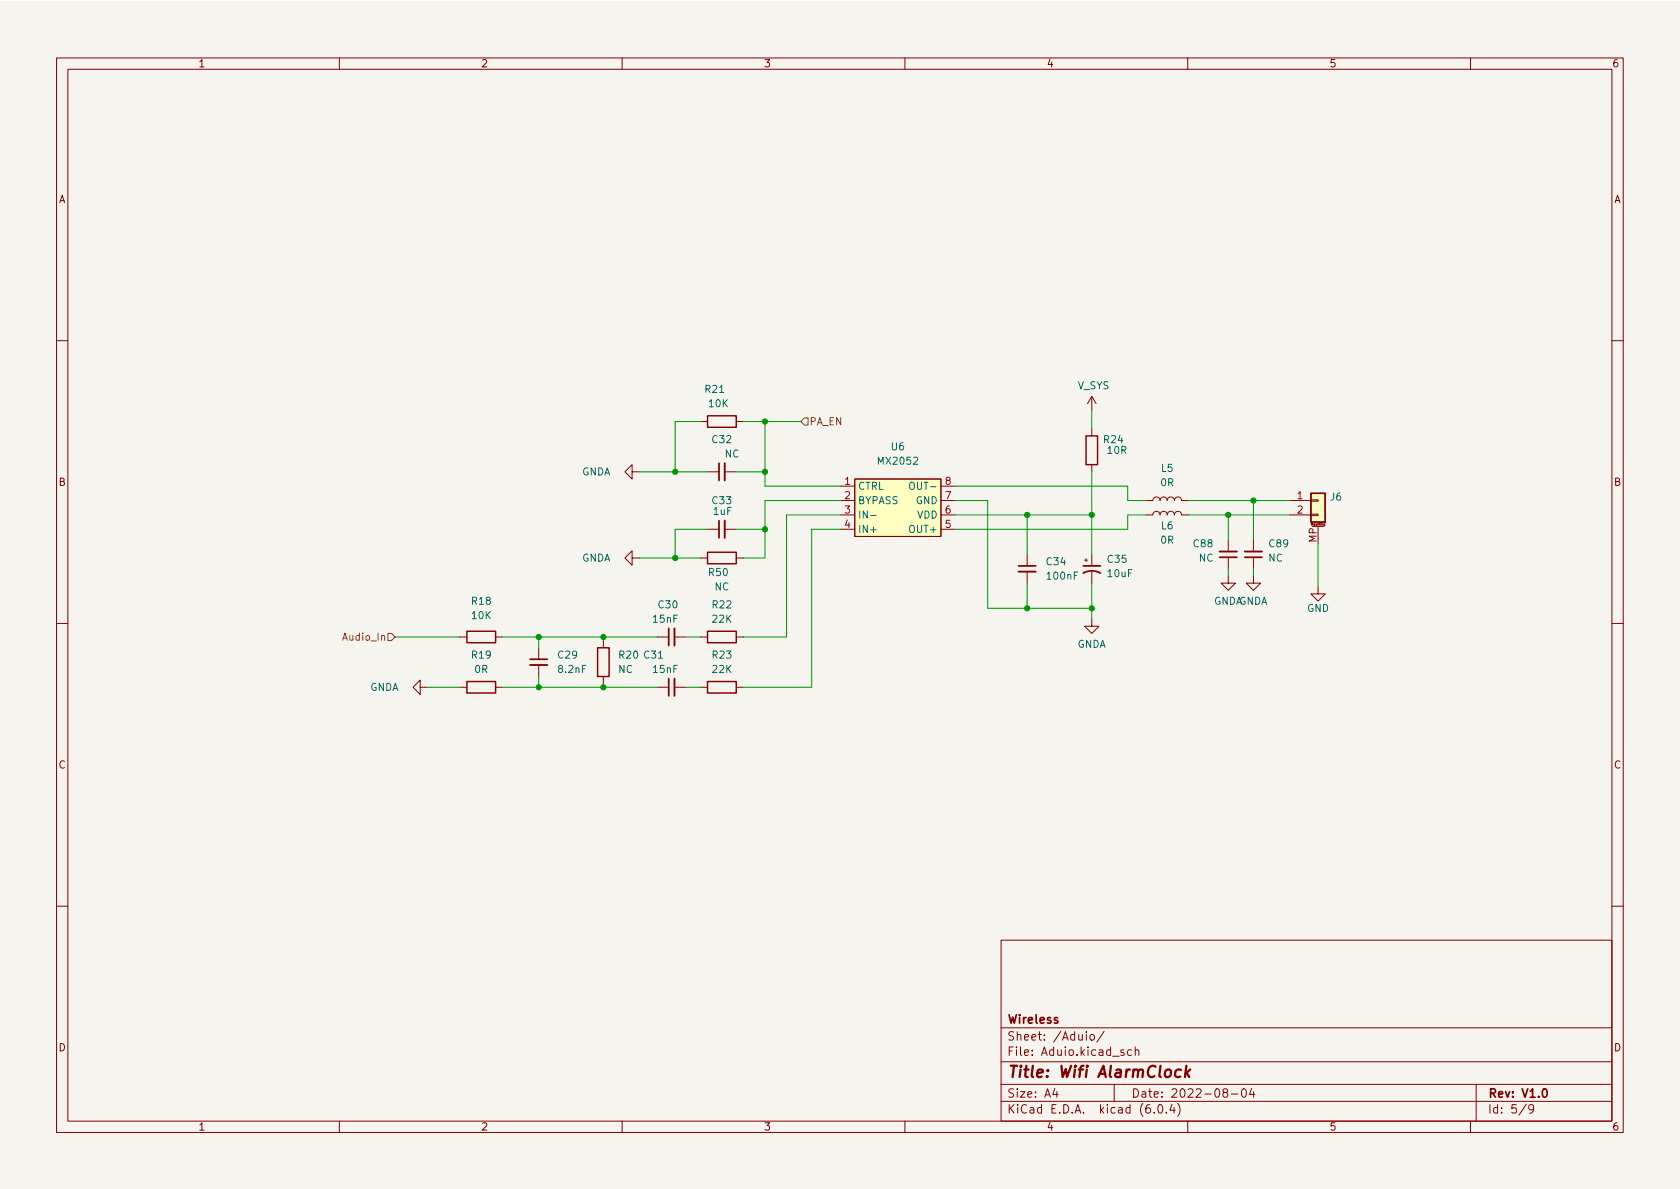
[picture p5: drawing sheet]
<svg xmlns="http://www.w3.org/2000/svg" width="297mm" height="210mm" viewBox="0 0 297 210" stroke-linecap="round" stroke-linejoin="round" font-family="sans-serif">
<path d="M0 .2h297v210.1h-297z" fill="#f5f4ef" stroke="#f5f4ef" stroke-width=".18"/>
<g fill="none" stroke="#840000" stroke-width=".18">
<path d="M10 10.2h277v190.1h-277zM12 12.2h273v186.1h-273zM60 10.2v2M110 10.2v2M160 10.2v2M210 10.2v2M260 10.2v2M10 60.2h2M123.8 74.5h1.3M130.2 74.5h1.2M193 70.1l-.7 1.3M193 70.1v2.5"/>
<path d="M193 75.8v1.3M193 70.1l.8 1.3M285 60.2h2M111.8 83.4v1.3l-1.3-1.3 1.3-1.2v1.2h1.2M111.8 98.7v1.2l-1.3-1.2 1.3-1.3v1.3h1.2M123.8 98.7h1.3M125.1 93.6h2M125.1 83.4h2M128.1 93.6h2.1M128.1 83.4h2.1M130.2 98.7h1.2M148.6 93.6h2.5"/>
<path d="M148.6 91.1h2.5M148.6 88.5h2.5M148.6 86h2.5M151.1 84.7h15.3v10.2h-15.3zM166.4 93.6h2.5M166.4 91.1h2.5M166.4 88.5h2.5M166.4 86h2.5M181.6 98v2.1M191.8 99.1h.5M192 98.8v.5M193 82.2v1.2"/>
<path d="M193 98v2.1M202.6 91.1h1.2a.64 .64 0 0 1 .7-.7 .64 .64 0 0 1 .6 .7 .64 .64 0 0 1 .6-.7 .64 .64 0 0 1 .7 .7 .64 .64 0 0 1 .6-.7 .64 .64 0 0 1 .6 .7 .64 .64 0 0 1 .7-.7 .64 .64 0 0 1 .6 .7h1.3M202.6 88.5h1.2a.64 .64 0 0 1 .7-.6 .64 .64 0 0 1 .6 .6 .64 .64 0 0 1 .6-.6 .64 .64 0 0 1 .7 .6 .64 .64 0 0 1 .6-.6 .64 .64 0 0 1 .6 .6 .64 .64 0 0 1 .7-.6 .64 .64 0 0 1 .6 .6h1.3M217.2 95.5v2M217.2 98.5v2.1M221.6 95.5v2M221.6 98.5v2.1M228 91.1h3.8M228 88.5h3.8M231.8 90.9h1.2v.3h-1.2zM231.8 88.4h1.2v.2h-1.2zM232 93.1h2.1"/>
<path d="M233 93.1v3M234.2 92.6v.3l-.1 .1M234.2 92.6l-.1 .1v.2h.1M10 110.2h2M81.3 112.6h1.2M87.6 112.6h1.3M95.2 114.5v2.1M95.2 117.6v2M106.7 113.3v1.2M106.7 119.6v1.3M116.2 112.6h2M119.3 112.6h2"/>
<path d="M123.8 112.6h1.3M130.2 112.6h1.2M181.6 101.1v2M193 109.5v1.2h-1.2l1.2 1.3 1.3-1.3h-1.3M193 101.1v2M217.2 101.8v1.3h-1.3l1.3 1.3 1.2-1.3h-1.2M221.6 101.8v1.3h-1.3l1.3 1.3 1.3-1.3h-1.3M233 103.8v1.2h1.3l-1.3 1.3-1.2-1.3h1.2M285 110.2h2M74.3 121.5v1.3l-1.3-1.3 1.3-1.2v1.2h1.3M81.3 121.5h1.2M87.6 121.5h1.3"/>
<path d="M116.2 121.5h2M119.3 121.5h2M123.8 121.5h1.3M130.2 121.5h1.2M10 160.2h2M177 166.3h108v32h-108zM285 160.2h2M60 198.3v2M110 198.3v2M160 198.3v2M177 194.8h108M177 191.8h108"/>
<path d="M177 187.8h108M177 181.8h108M186.5 192.5l-.4 1h1M186.9 193v1M192.1 182.4v.2M192.1 182.9v1M192.8 183.1l.2-.2 .4 .2 .1 .5-.1 .3h-.4l-.2-.1zM195.2 182.4l-1.3 1.9M197 191.8v3M198.7 185.7l-.3-.1-.3 .2 .1 .3 .5 .1v.4h-.6M200.1 185.7l-.5-.1-.2 .3v.4l.1 .3h.6M200.7 185.8l.2-.2 .4 .1 .1 .9"/>
<path d="M200.7 185.1v1.5M204.1 196.7v.1M204.9 195.4l.2-.1a.81 .81 0 0 1 .6 .7 .81 .81 0 0 1-.3 .8h-.2a.81 .81 0 0 1-.6-.6 .81 .81 0 0 1 .3-.8zM206.2 196.7v.1M207.2 195.3l-.3 1h.9M207.6 195.8v1M208.2 195.1a1.72 1.72 0 0 1 0 2.3M210 198.3v2M216.5 193.2l-.3-.3 .1-.2 .2-.2 .4 .1 .2 .2-.1 .2-.6 .2-.2 .3 .1 .4 .2 .1h.4l.2-.3-.1-.4-.2-.1M217.7 193.5h1.2M219.7 192.6l.2-.1a.81 .81 0 0 1 .5 .7 .81 .81 0 0 1-.3 .8h-.1a.81 .81 0 0 1-.6-.6 .81 .81 0 0 1 .3-.8zM221.3 192.5l-.4 1h1"/>
<path d="M221.6 193v1M260 198.3v2M261 191.8v6.5M269.9 195.3l-1.3 1.9M271.2 196l-.3 .3h-.3l-.3-.3 .1-.6 .5-.1 .2 .2a.99 .99 0 0 1-.4 1.3h-.3"/>
</g>
<path d="M127.1 81.9v3.1M127.1 92.1v3M215.6 98.5h3.1M220.1 98.5h3M93.7 116.6h3.1M118.2 111.1v3.1M180.1 100.1h3M191.5 100.1h3.1M191.5 101.3a3.2 3.2 0 0 1 3.1 0M118.2 120v3.1M272.9 192.6l.2-.1a.8 .8 0 0 1 .5 .8 .8 .8 0 0 1-.5 .7 1 1 0 0 1-.2-1.4z" fill="none" stroke="#840000" stroke-width=".3"/>
<path d="M208.8 189.2a.66 .66 0 0 0-1 .3v.6l.1 .3 .2 .1 .6-.1M209.8 188.5l-.3 2M209.8 189.7l.5 .8M210.4 189.1l-.8 .8" fill="none" stroke="#840000" stroke-width=".4"/>
<path d="M125.1 73.5h5.1v2.1h-5.1zM192 77.1h2.1v5.1h-2.1zM125.1 97.7h5.1v2h-5.1zM231.8 87.2h2.5v5.1h-2.5zM82.5 111.6h5.1v2.1h-5.1zM105.7 114.5h2v5.1h-2zM125.1 111.6h5.1v2.1h-5.1zM82.5 120.5h5.1v2h-5.1zM125.1 120.5h5.1v2h-5.1z" fill="none" stroke="#840000" stroke-width=".25"/>
<path d="M128.1 81.9v3.1M128.1 92.1v3M215.6 97.5h3.1M220.1 97.5h3M93.7 117.6h3.1M119.3 111.1v3.1M180.1 101.1h3M119.3 120v3.1" fill="none" stroke="#840000" stroke-width=".33"/>
<g fill="#ffffc2" stroke="#ffffc2" stroke-width=".18">
<path d="M231.8 87.2h2.5v5.1h-2.5z"/>
<path d="M151.1 84.7h15.3v10.2h-15.3z"/>
</g>
<path d="M154 91.1h.9M160.9 85.5l.2-.2a.43 .43 0 0 1 .6 .4v.4a.42 .42 0 0 1-.5 .5 .42 .42 0 0 1-.4-.5z" fill="none" stroke="#006464" stroke-width=".18"/>
<path d="M142.2 73.9h.7v1.3h-.7l-.6-.7zM68.6 112h.6l.6 .6-.6 .7h-.6z" fill="none" stroke="#725600" stroke-width=".18"/>
<g fill="none" stroke="#009600" stroke-width=".18">
<path d="M123.8 74.5h-4.4v8.9M131.4 74.5h10.2M135.3 74.5v11.5h13.3M193 72.6v3.2M113 98.7h10.8M113 83.4h12.1M125.1 93.6h-5.7v5.1M130.2 93.6h5.1M130.2 83.4h5.1M148.6 88.5h-13.3v10.2h-3.9M148.6 93.6h-5.1v27.9h-12.1M148.6 91.1h-9.5v21.5h-7.7"/>
<path d="M168.9 86h30.5v2.5h3.2M168.9 91.1h24.1M168.9 88.5h5.7v19.1h18.4M181.6 91.1v6.9M193 83.4v14.6M202.6 91.1h-3.2v2.5h-30.5M210.2 91.1h17.8M210.2 88.5h17.8M217.2 91.1v4.4M221.6 88.5v7M233 96.1v7.7M69.8 112.6h11.5"/>
<path d="M88.9 112.6h27.3M95.2 112.6v1.9M95.2 119.6v1.9M106.7 112.6v.7M121.3 112.6h2.5M181.6 103.1v4.5M193 103.1v6.4M217.2 100.6v1.2M221.6 100.6v1.2M75.6 121.5h5.7M88.9 121.5h27.3M106.7 120.9v.6"/>
<path d="M121.3 121.5h2.5"/>
</g>
<g fill="#009600" stroke="#009600" stroke-width=".18">
<circle cx="135.3" cy="83.4" r=".46"/>
<circle cx="119.4" cy="83.4" r=".46"/>
<circle cx="119.4" cy="98.7" r=".46"/>
<circle cx="193" cy="91.1" r=".46"/>
<circle cx="221.6" cy="88.5" r=".46"/>
<circle cx="217.2" cy="91.1" r=".46"/>
<circle cx="181.6" cy="91.1" r=".46"/>
<circle cx="181.6" cy="107.6" r=".46"/>
<circle cx="135.3" cy="93.6" r=".46"/>
<circle cx="135.3" cy="74.5" r=".46"/>
<circle cx="193" cy="107.6" r=".46"/>
<circle cx="95.2" cy="121.5" r=".46"/>
<circle cx="95.2" cy="112.6" r=".46"/>
<circle cx="106.7" cy="121.5" r=".46"/>
<circle cx="106.7" cy="112.6" r=".46"/>
</g>
<text font-size="2.8" fill="#840000" x="178" y="190.6">Title: Wifi AlarmClock</text>
<g font-size="2.1" fill="#840000">
<text x="178" y="184">Sheet: /Aduio/</text>
<text x="178" y="181">Wireless</text>
<text x="178" y="186.7">File: Aduio.kicad_sch</text>
<text x="178" y="196.9">KiCad E.D.A. kicad (6.0.4)</text>
<text x="178" y="194.1">Size: A4</text>
<text x="200" y="194.1">Date: 2022-08-04</text>
<text x="263" y="194.1">Rev: V1.0</text>
<text x="263" y="196.9">Id: 5/9</text>
</g>
<g font-size="1.8" fill="#840000">
<text x="35" y="11.9">1</text>
<text x="85" y="11.9">2</text>
<text x="135" y="11.9">3</text>
<text x="185" y="11.9">4</text>
<text x="235" y="11.9">5</text>
<text x="285" y="11.9">6</text>
<text x="10.3" y="35.9">A</text>
<text x="285.3" y="35.9">A</text>
<text x="10.3" y="85.9">B</text>
<text x="285.3" y="85.9">B</text>
<text x="10.3" y="135.9">C</text>
<text x="285.3" y="135.9">C</text>
<text x="10.3" y="185.9">D</text>
<text x="285.3" y="185.9">D</text>
<text x="35" y="199.9">1</text>
<text x="85" y="199.9">2</text>
<text x="135" y="199.9">3</text>
<text x="185" y="199.9">4</text>
<text x="235" y="199.9">5</text>
<text x="285" y="199.9">6</text>
</g>
<g font-size="1.8" fill="#006464">
<text x="124.7" y="69.5">R21</text>
<text x="190.5" y="68.8">V_SYS</text>
<text x="125.4" y="72">10K</text>
<text x="126" y="78.4">C32</text>
<text x="128.2" y="80.9">NC</text>
<text x="155.5" y="82.2">MX2052</text>
<text x="157.6" y="79.6">U6</text>
<text x="195.2" y="78.4">R24</text>
<text x="195.9" y="80.3">10R</text>
<text x="205.3" y="83.4">L5</text>
<text x="102.8" y="84.1">GNDA</text>
<text x="126" y="89.1">C33</text>
<text x="151.6" y="86.6">CTRL</text>
<text x="151.6" y="89.1">BYPASS</text>
<text x="161.5" y="86.6">OUT-</text>
<text x="161.9" y="89.1">GND</text>
<text x="205.2" y="86">0R</text>
<text x="235.2" y="88.5">J6</text>
<text x="126.2" y="91.1">1uF</text>
<text x="151.6" y="91.7">IN-</text>
<text x="151.6" y="94.2">IN+</text>
<text x="161.1" y="94.2">OUT+</text>
<text x="162.1" y="91.7">VDD</text>
<text x="205.3" y="93.6">L6</text>
<text x="102.8" y="99.3">GNDA</text>
<text x="125.4" y="101.8">R50</text>
<text x="185.1" y="99.9">C34</text>
<text x="195.9" y="99.5">C35</text>
<text x="205.2" y="96.1">0R</text>
<text x="211.1" y="96.8">C88</text>
<text x="212" y="99.3">NC</text>
<text x="224.3" y="99.3">NC</text>
<text x="224.5" y="96.8">C89</text>
<text x="83.5" y="106.9">R18</text>
<text x="116.5" y="107.6">C30</text>
<text x="126" y="107.6">R22</text>
<text x="126.4" y="104.4">NC</text>
<text x="185.2" y="102.5">100nF</text>
<text x="195.9" y="102.1">10uF</text>
<text x="214.5" y="106.9">GNDAGNDA</text>
<text x="83.5" y="109.5">10K</text>
<text x="115.5" y="110.1">15nF</text>
<text x="126" y="110.1">22K</text>
<text x="231.1" y="108.2">GND</text>
<text x="83.5" y="116.5">R19</text>
<text x="84" y="119">0R</text>
<text x="98.7" y="116.5">C29</text>
<text x="98.8" y="119">8.2nF</text>
<text x="109.3" y="119">NC</text>
<text x="109.5" y="116.5">R20 C31</text>
<text x="115.5" y="119">15nF</text>
<text x="126" y="116.5">R23</text>
<text x="126" y="119">22K</text>
<text x="190.4" y="114.5">GNDA</text>
<text x="65.4" y="122.2">GNDA</text>
</g>
<g font-size="1.8" fill="#725600">
<text x="143.1" y="75.2">PA_EN</text>
<text x="60.8" y="113.3">Audio_In</text>
</g>
<g font-size="1.8" fill="#a90000">
<text x="149.4" y="85.7">1</text>
<text x="149.4" y="88.3">2</text>
<text x="167.1" y="88.3">7</text>
<text x="167.1" y="85.7">8</text>
<text x="229.4" y="88.3">1</text>
<text x="149.4" y="90.8">3</text>
<text x="149.4" y="93.3">4</text>
<text x="167.1" y="93.3">5</text>
<text x="167.1" y="90.8">6</text>
<text x="229.4" y="90.8">2</text>
<text x="232.8" y="95.9" transform="rotate(-90 232.8 95.9)">MP</text>
</g>
<text font-size=".5" fill="#840000" x="231.9" y="92.9">Mounting</text>
</svg>
